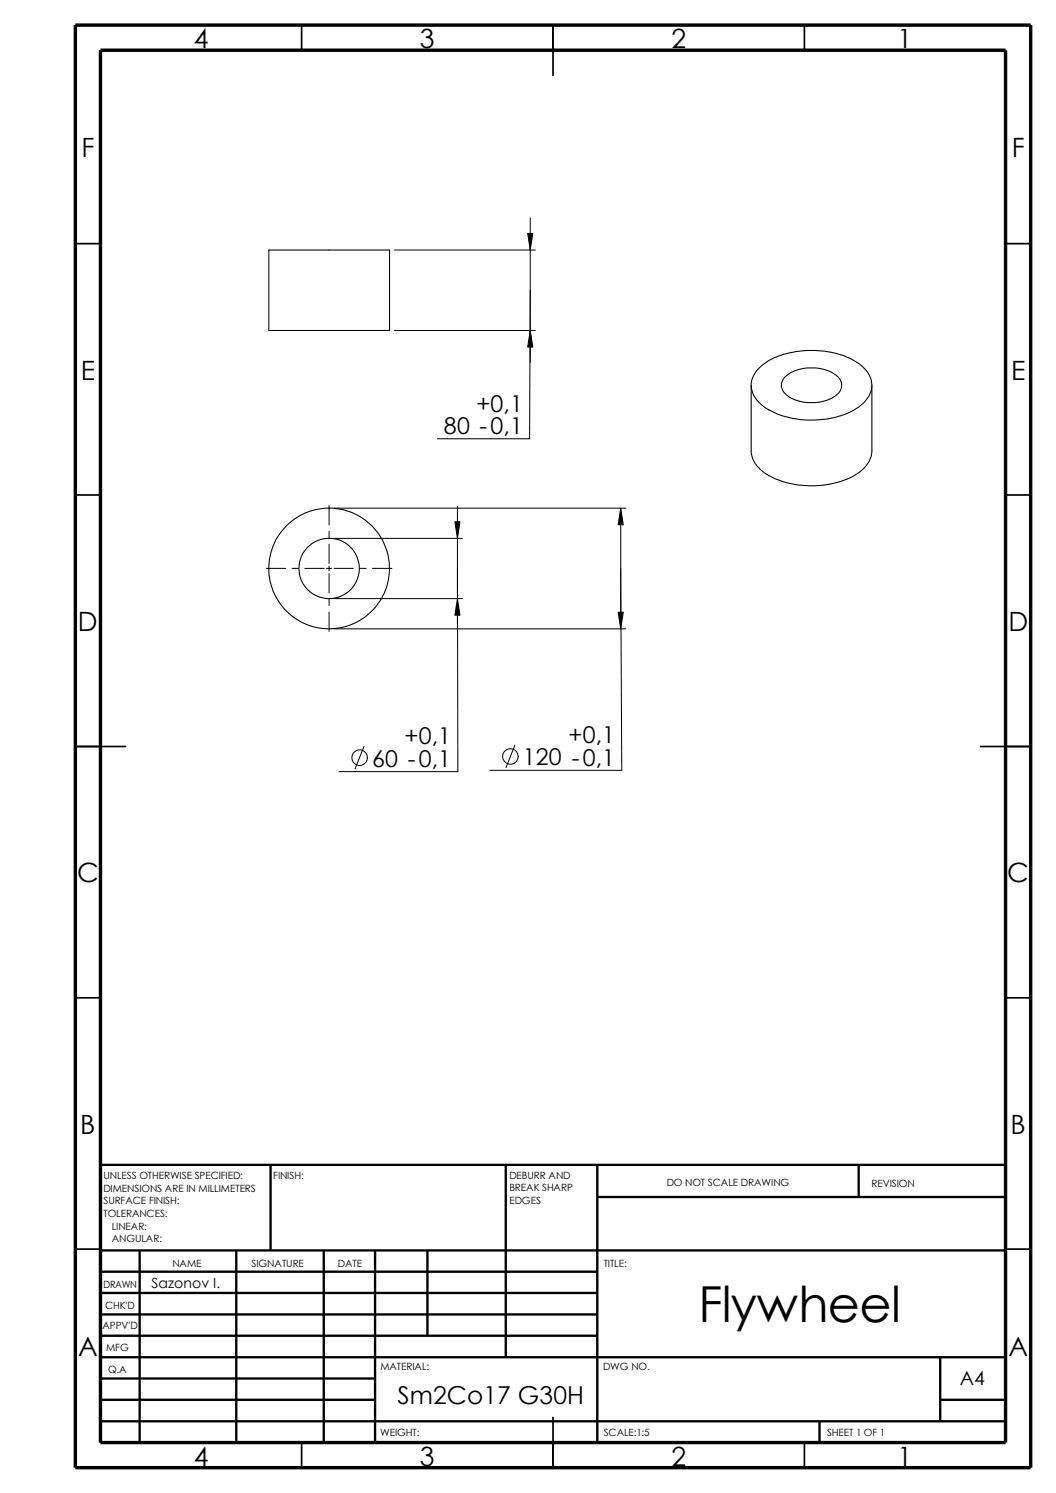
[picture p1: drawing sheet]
<svg xmlns="http://www.w3.org/2000/svg" width="210mm" height="297mm" viewBox="0 0 210 297" stroke-linecap="round" stroke-linejoin="round" font-family="sans-serif">
<g fill="none" stroke="#000" stroke-width=".34">
<path d="M60 5v5M110 5v10M160 5v5M15 48.5h5M200 48.5h5M15 98.5h5M200 98.5h5M15 148.5h10M195 148.5h10M15 198.5h5M200 198.5h5M15 248.5h5"/>
<path d="M200 248.5h5M60 287v5M110 282v10M160 287v5"/>
</g>
<g fill="none" stroke="#000" stroke-width=".47">
<path d="M53.8 231.7v17.1M100.6 231.7v38.3M118.8 231.7v55.3M118.8 238.1h81.2M170.8 231.7v6.4M200 231.7h-180v55.3M20 248.8h180M20 257.2h98.8M20 253h98.8M27.8 248.8v38.2M47 248.8v38.2M64.4 248.8v38.2"/>
<path d="M74.6 248.8v38.2M85 248.8v16.9M20 265.7h98.8M20 261.5h98.8M20 278.5h54.6M20 274.2h54.6M20 270h180M187 278.5h13M187 270v12.7M20 282.7h180M163 282.7v4.3"/>
</g>
<path d="M15 5h190v287h-190zM20 10h180v277h-180z" fill="none" stroke="#000" stroke-width=".68" stroke-linecap="butt"/>
<g fill="none" stroke="#000" stroke-width=".21">
<path d="M53.5 49.7h24v16h-24zM149.4 76.7v13a5.3 5.3 0 0 0 2.4 4.2 18.1 18.1 0 0 0 15.5 1.8 8.5 8.5 0 0 0 5.9-4.8l.2-1v-13.2M151 73.2a14.8 14.8 0 0 1 10-3.5 14.8 14.8 0 0 1 11 3.7 4.5 4.5 0 0 1-.3 6.8 16.8 16.8 0 0 1-13.5 3.1 13.2 13.2 0 0 1-7.6-3.6 4.5 4.5 0 0 1 .4-6.5zM156 75.1a8.6 8.6 0 0 1 10.2-.6 2.44 2.44 0 0 1 1.2 2.3 2.44 2.44 0 0 1-1.5 2.1 8.6 8.6 0 0 1-9.9-.7 2.31 2.31 0 0 1 0-3.1z"/>
<circle cx="65.4" cy="113.1" r="6"/>
<circle cx="65.5" cy="113.1" r="12"/>
</g>
<g fill="none" stroke="#000" stroke-width=".2">
<path d="M78.4 49.7h28.1M105.5 43.4v28.7M105.5 57.7l-.2 29.6h-18.3M78.4 65.7h28.1M53 113.1h3.8M58.1 113.1h1.3M60.6 113.1h3.9M64.9 113.1h1.1M65.4 100.6v3.8M65.4 105.7v1.3M65.4 108.2v3.9M65.4 112.6v1"/>
<path d="M65.4 114.1v3.8M65.4 119.2v1.3M66.5 113.1h3.8M66.5 101.1h58M66.5 107.1h25.4M66.5 119.1h25.4M71.5 113.1h1.3M74.1 113.1h3.8M91 100.8v24.6M91 113.1l.1 40.4h-23.7M123.4 113.1l.3 40.1h-26.2M123.4 101.1v24"/>
<path d="M65.4 121.8v3.8M66.5 125.1h58M72.4 148.5l-1.8 4.5M102.4 148.3l-1.8 4.4"/>
<circle cx="71.5" cy="150.7" r="1.55"/>
<circle cx="101.5" cy="150.5" r="1.56"/>
</g>
<path d="M104.9 46.4h1.1l-.5 3.3zM105.5 65.7l.5 3.3h-1.1zM90.5 103.8h1l-.5 3.3zM91 119.1l.5 3.3h-1zM123.4 101.1l.6 3.3h-1.1zM122.9 121.8h1.1l-.6 3.3z" fill="#000" stroke="#000" stroke-width=".2"/>
<text font-size="9.9" x="138.9" y="263">Flywheel</text>
<g font-size="5.3">
<text x="38.5" y="9.6">4</text>
<text x="83.5" y="9.6">3</text>
<text x="133.5" y="9.6">2</text>
<text x="178.5" y="9.6">1</text>
<text x="16.2" y="31.3">F</text>
<text x="201.2" y="31.3">F</text>
<text x="16" y="75.6">E</text>
<text x="201.1" y="75.6">E</text>
<text x="15.5" y="125.6">D</text>
<text x="200.6" y="125.6">D</text>
<text x="15.3" y="175.6">C</text>
<text x="200.3" y="175.6">C</text>
<text x="16" y="225.6">B</text>
<text x="201" y="225.6">B</text>
<text x="15.5" y="269.8">A</text>
<text x="200.5" y="269.8">A</text>
<text x="38.5" y="291.6">4</text>
<text x="83.5" y="291.6">3</text>
<text x="133.5" y="291.6">2</text>
<text x="178.5" y="291.6">1</text>
</g>
<text font-size="4.9" x="79.1" y="279.3">Sm2Co17 G30H</text>
<g font-size="4.6">
<text x="94.7" y="81.9">+0,1</text>
<text x="88.3" y="86.3">80 -0,1</text>
<text x="80.5" y="148">+0,1</text>
<text x="113.1" y="147.8">+0,1</text>
<text x="74" y="152.5">60 -0,1</text>
<text x="104" y="152.3">120 -0,1</text>
</g>
<text font-size="3.9" x="190.9" y="275.5">A4</text>
<text font-size="2.8" x="30.1" y="256.2">Sazonov I.</text>
<g font-size="2">
<text x="20.6" y="234.6">UNLESS OTHERWISE SPECIFIED:</text>
<text x="20.6" y="237.1">DIMENSIONS ARE IN MILLIMETERS</text>
<text x="20.6" y="239.6">SURFACE FINISH:</text>
<text x="54.4" y="234.6">FINISH:</text>
<text x="101.3" y="239.5">EDGES</text>
<text x="101.3" y="234.5">DEBURR AND</text>
<text x="101.3" y="237">BREAK SHARP</text>
<text x="132.6" y="236">DO NOT SCALE DRAWING</text>
<text x="173.3" y="236.2">REVISION</text>
<text x="20.6" y="242.1">TOLERANCES:</text>
<text x="22.2" y="244.6">LINEAR:</text>
<text x="22.2" y="247.1">ANGULAR:</text>
<text x="50" y="252">SIGNATURE</text>
<text x="67.2" y="252">DATE</text>
<text x="120.1" y="252">TITLE:</text>
<text x="20.6" y="256.2">DRAWN</text>
<text x="34.3" y="252.1">NAME</text>
<text x="20.9" y="260.4">CHK'D</text>
<text x="20.4" y="264.5">APPV'D</text>
<text x="21.1" y="268.8">MFG</text>
<text x="21.5" y="273.1">Q.A</text>
<text x="75.6" y="272.5">MATERIAL:</text>
<text x="119.9" y="272.5">DWG NO.</text>
<text x="75.6" y="285.6">WEIGHT:</text>
<text x="120.1" y="285.6">SCALE:1:5</text>
<text x="164.5" y="285.6">SHEET 1 OF 1</text>
</g>
</svg>
